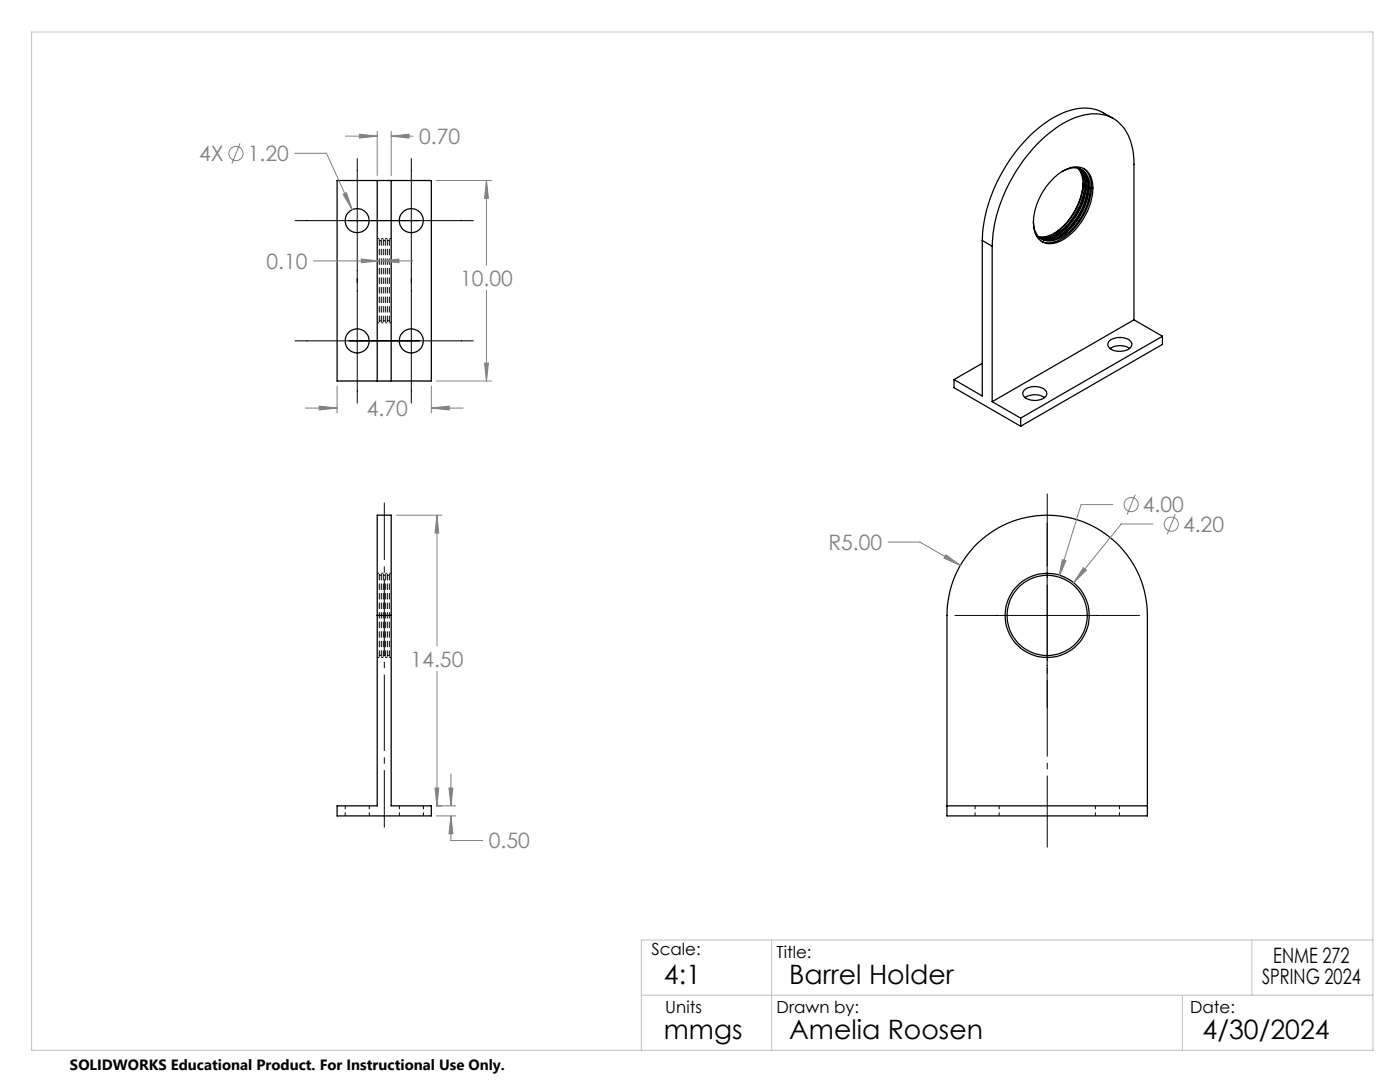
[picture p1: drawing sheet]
<svg xmlns="http://www.w3.org/2000/svg" width="279mm" height="216mm" viewBox="0 0 279 216" stroke-linecap="round" stroke-linejoin="round" font-family="sans-serif">
<path d="M78.1 122.8h-2.8" fill="none" stroke="#000" stroke-width=".2" stroke-dasharray="1.3 .6" stroke-dashoffset=".2" stroke-linecap="butt"/>
<path d="M75.7 47.6v16.8M76.1 47.6v16.8M76.5 47.6v16.8M76.9 47.6v16.8M77.3 47.6v16.8M77.7 47.6v16.8M75.7 114.4v16.8M76.1 114.4v16.8M76.5 114.4v16.8M76.9 114.4v16.8M77.3 114.4v16.8M77.7 114.4v16.8" fill="none" stroke="#000" stroke-width=".2" stroke-dasharray="1.3 .6" stroke-dashoffset="-.1" stroke-linecap="butt"/>
<path d="M68.9 160.8v2M73.7 162.8v-2M79.7 160.8v2M84.5 162.8v-2M194.6 160.8v2M199.4 162.8v-2M218.6 160.8v2M223.4 162.8v-2" fill="none" stroke="#000" stroke-width=".2" stroke-dasharray="1.3 .6" stroke-dashoffset=".6" stroke-linecap="butt"/>
<g fill="none" stroke="#000" stroke-width=".2" stroke-dasharray="1.3 .6" stroke-linecap="butt">
<path d="M75.7 47.6h-.4M76.1 48h-.4M76.5 47.6h-.4M76.9 48h-.4M77.3 47.6h-.4M77.7 48h-.4M78.1 47.6h-.4M75.3 64.4h.4M75.7 64h.4M76.1 64.4h.4M76.5 64h.4M76.9 64.4h.4"/>
<path d="M77.3 64h.4M77.7 64.4h.4M75.7 114.4h-.4M76.1 114.8h-.4M76.5 114.4h-.4M76.9 114.8h-.4M77.3 114.4h-.4M77.7 114.8h-.4M78.1 114.4h-.4M75.3 131.2h.4M75.7 130.8h.4M76.1 131.2h.4"/>
<path d="M76.5 130.8h.4M76.9 131.2h.4M77.3 130.8h.4M77.7 131.2h.4"/>
</g>
<g fill="none" stroke="#000" stroke-width=".25">
<path d="M67.3 36h18.8v40h-18.8zM75.3 36v40M78.1 36v40M210.3 35.5a6.1 6.1 0 0 1 5.4-2.1 3.8 3.8 0 0 1 2.4 4.1 12.7 12.7 0 0 1-6.9 10.8 3.3 3.3 0 0 1-4.9-2.9 12.8 12.8 0 0 1 4-9.9zM212 34.2a3.5 3.5 0 0 1 4.7 .3 6.8 6.8 0 0 1 .2 6.5 11.4 11.4 0 0 1-6.2 6.8 3.1 3.1 0 0 1-4.4-2.7l-.1-.9M215.1 33.6a5.7 5.7 0 0 1 .7 5.3 12.3 12.3 0 0 1-6 7.9l-1.3 .4h-1.2M215.3 33.6a5.7 5.7 0 0 1 .8 5.5 12.3 12.3 0 0 1-6 7.9l-1.4 .4-1.3-.1M215.4 33.7a5.2 5.2 0 0 1 1.1 5 12.6 12.6 0 0 1-6.1 8.5l-1.8 .4-1.1-.2M215.6 33.7a5.1 5.1 0 0 1 1.2 5.2 12.4 12.4 0 0 1-6.2 8.4 3.9 3.9 0 0 1-3 .3M215.8 33.8a4.7 4.7 0 0 1 1.4 4.7 12.1 12.1 0 0 1-6.7 9.2l-1.3 .2h-.8l-.6-.3M216.1 36.5a13.4 13.4 0 0 1-5.8 10.1M216.2 33.6a4.9 4.9 0 0 1 1.6 4.9 12.9 12.9 0 0 1-6.8 9.6 3.8 3.8 0 0 1-3.2 .1"/>
<path d="M216.7 36.9a13.3 13.3 0 0 1-5.8 10M217.3 37.2a13.3 13.3 0 0 1-5.8 10M222.2 23.6l-2-1.1a8.8 8.8 0 0 0-7.9-.1 26.7 26.7 0 0 0-12.3 12.1 29.3 29.3 0 0 0-4 13.5M196 48l2 1.1M196 48v31l-5.6-3.3M198 49.1a31.5 31.5 0 0 1 12.7-23.6 12.4 12.4 0 0 1 9.5-2.6 7.9 7.9 0 0 1 5.8 6.8l.3 2.3v31.8M198 49.1v31.1M190.4 75.7v1.7l13.3 7.7M196 72.5l-5.6 3.2M204.4 77.8a3.3 3.3 0 0 1 4.4 .3 1.4 1.4 0 0 1-1.4 1.7 2.99 2.99 0 0 1-3.2-1l-.1-.4zM204.6 79.3a3.6 3.6 0 0 1 3.9 0M221.4 68a3.3 3.3 0 0 1 4.4 .3 1.39 1.39 0 0 1-1.4 1.7 2.87 2.87 0 0 1-3.3-1v-.4z"/>
<path d="M221.5 69.5a3.6 3.6 0 0 1 3.9 0M226.3 63.8l-28.3 16.4M226.3 63.8l5.7 3.3M232 67.1l-28.3 16.3M232 67.1v1.6l-28.3 16.4M198 80.2l5.7 3.2M203.7 83.4v1.7M194.5 109a20 20 0 0 1 21.9-4.8 20 20 0 0 1 12.6 18.6v40h-40v-40a19.9 19.9 0 0 1 5.5-13.8zM75.3 122.8v-20h2.8v20M75.3 122.8h2.8M75.3 122.8v38h-8v2h18.8v-2h-8v-38M189 160.8h40"/>
<circle cx="71.3" cy="44" r="2.4"/>
<circle cx="82.1" cy="44" r="2.4"/>
<circle cx="71.3" cy="68" r="2.4"/>
<circle cx="82.1" cy="68" r="2.4"/>
<circle cx="209" cy="122.8" r="8.4"/>
<circle cx="209" cy="122.8" r="8"/>
</g>
<g fill="none" stroke="#808080" stroke-width=".2">
<path d="M47.9 28.6l-1.6 4M58.8 30.6h6.4l5.1 11.2M68.5 38.8l.6-.3 1.2 3.3zM68.9 27.2h6.4M71.7 26.8l3.6 .4-3.6 .4zM75.3 26.2v8.8M78.1 26.2v8.8M78.1 27.2h4.3M78.1 27.2l3.5-.4v.8zM87.1 36h11M97.1 36v16.9M97.1 36l.4 3.6h-.8z"/>
<path d="M62.5 52.1h13.2M72.1 51.7l3.6 .4-3.6 .3zM76.1 52.1h6.3M76.1 52.1l3.5-.4v.7zM97.1 58v18M67.3 77v5.4M86.1 77v5.4M87.1 76h11M96.7 72.5h.8l-.4 3.5zM60.9 81.4h6.4M63.7 81l3.6 .4-3.6 .4zM86.1 81.4h6.3"/>
<path d="M86.1 81.4l3.5-.4v.8zM226.6 98.7l-1.7 4M79.1 102.8h9.1M87.2 102.8v26.1M87.2 102.8l.4 3.6h-.8zM177.2 108.2h6.4l8.1 4.6M188.8 110.7l2.9 2.1-3.3-1.4zM212 111.7l.7 .2-1.4 3.2zM216.2 113.3l.6 .5-2.5 2.5zM222.1 100.7h-6.3l-4.5 14.4M230.1 104.6h-6.3l-9.5 11.7M234.6 102.6l-1.7 4"/>
<path d="M87.2 133.9v26.9M86.8 157.2h.8l-.4 3.6zM89.6 157.2h.8l-.4 3.6zM90 154.4v6.4M87.1 160.8h3.9M87.1 162.8h3.9M90 162.8v4.9h6.3M90 162.8l.4 3.6h-.8z"/>
<circle cx="47.1" cy="30.6" r="1.41"/>
<circle cx="225.7" cy="100.7" r="1.41"/>
<circle cx="233.7" cy="104.6" r="1.42"/>
</g>
<path d="M76.7 100.3v64.8" fill="none" stroke="#000" stroke-width=".2" stroke-dasharray="15.2 1.3 1.3 1.3" stroke-dashoffset="3.8" stroke-linecap="butt"/>
<path d="M209 169.1v-70.6" fill="none" stroke="#000" stroke-width=".2" stroke-dasharray="15.2 1.3 1.3 1.3" stroke-dashoffset=".9" stroke-linecap="butt"/>
<path d="M71.3 31.6v48.8M82.1 31.6v48.8M58.9 44h35.6M58.9 68h35.6M209 104.4v36.8M190.6 122.8h36.8" fill="none" stroke="#000" stroke-width=".2"/>
<path d="M6.3 6.4h267.7v203.2h-267.7zM128 198.6h146M154 187.6v22M236 198.6v11M249.8 187.6v11M274 187.6h-146v22" fill="none" stroke="#c0c0c0" stroke-width=".2"/>
<path d="M89.6 157.2h.8l-.4 3.6zM90 162.8l.4 3.6h-.8zM86.8 157.2h.8l-.4 3.6zM87.2 102.8l.4 3.6h-.8zM216.2 113.3l-1.9 3 2.5-2.5zM212 111.7l-.7 3.4 1.4-3.2zM188.8 110.7l-.4 .7 3.3 1.4zM97.1 36l.4 3.6h-.8zM96.7 72.5h.8l-.4 3.5zM63.7 81l3.6 .4-3.6 .4zM86.1 81.4l3.5-.4v.8zM71.7 26.8l3.6 .4-3.6 .4zM78.1 27.2l3.5-.4v.8zM68.5 38.8l1.8 3-1.2-3.3zM72.1 51.7l3.6 .4-3.6 .3zM76.1 52.1l3.5-.4v.7z" fill="#808080"/>
<g font-size="5.3">
<text x="132.5" y="196.4">4:1</text>
<text x="157.5" y="196.4">Barrel Holder</text>
<text x="132.5" y="207.4">mmgs</text>
<text x="157.5" y="207.4">Amelia Roosen</text>
<text x="240" y="207.4">4/30/2024</text>
</g>
<g font-size="4.2" fill="#808080">
<text x="83.6" y="28.8">0.70</text>
<text x="39.7" y="32.2">4X</text>
<text x="49.4" y="32.2">1.20</text>
<text x="53.2" y="53.6">0.10</text>
<text x="91.8" y="57">10.00</text>
<text x="73.2" y="83">4.70</text>
<text x="228.1" y="102.2">4.00</text>
<text x="236.1" y="106.1">4.20</text>
<text x="165.3" y="109.7">R5.00</text>
<text x="81.9" y="133">14.50</text>
<text x="97.5" y="169.3">0.50</text>
</g>
<g font-size="4.2">
<text x="251.9" y="196.4">SPRING 2024</text>
<text x="254.1" y="192.2">ENME 272</text>
</g>
<g font-size="3.3">
<text x="130" y="190.6">Scale:</text>
<text x="155" y="191.2">Title:</text>
<text x="132.8" y="202.2">Units</text>
<text x="155" y="202.2">Drawn by:</text>
<text x="237.5" y="202.2">Date:</text>
</g>
<text font-size="3" x="14" y="213.5">SOLIDWORKS Educational Product. For Instructional Use Only.</text>
</svg>
